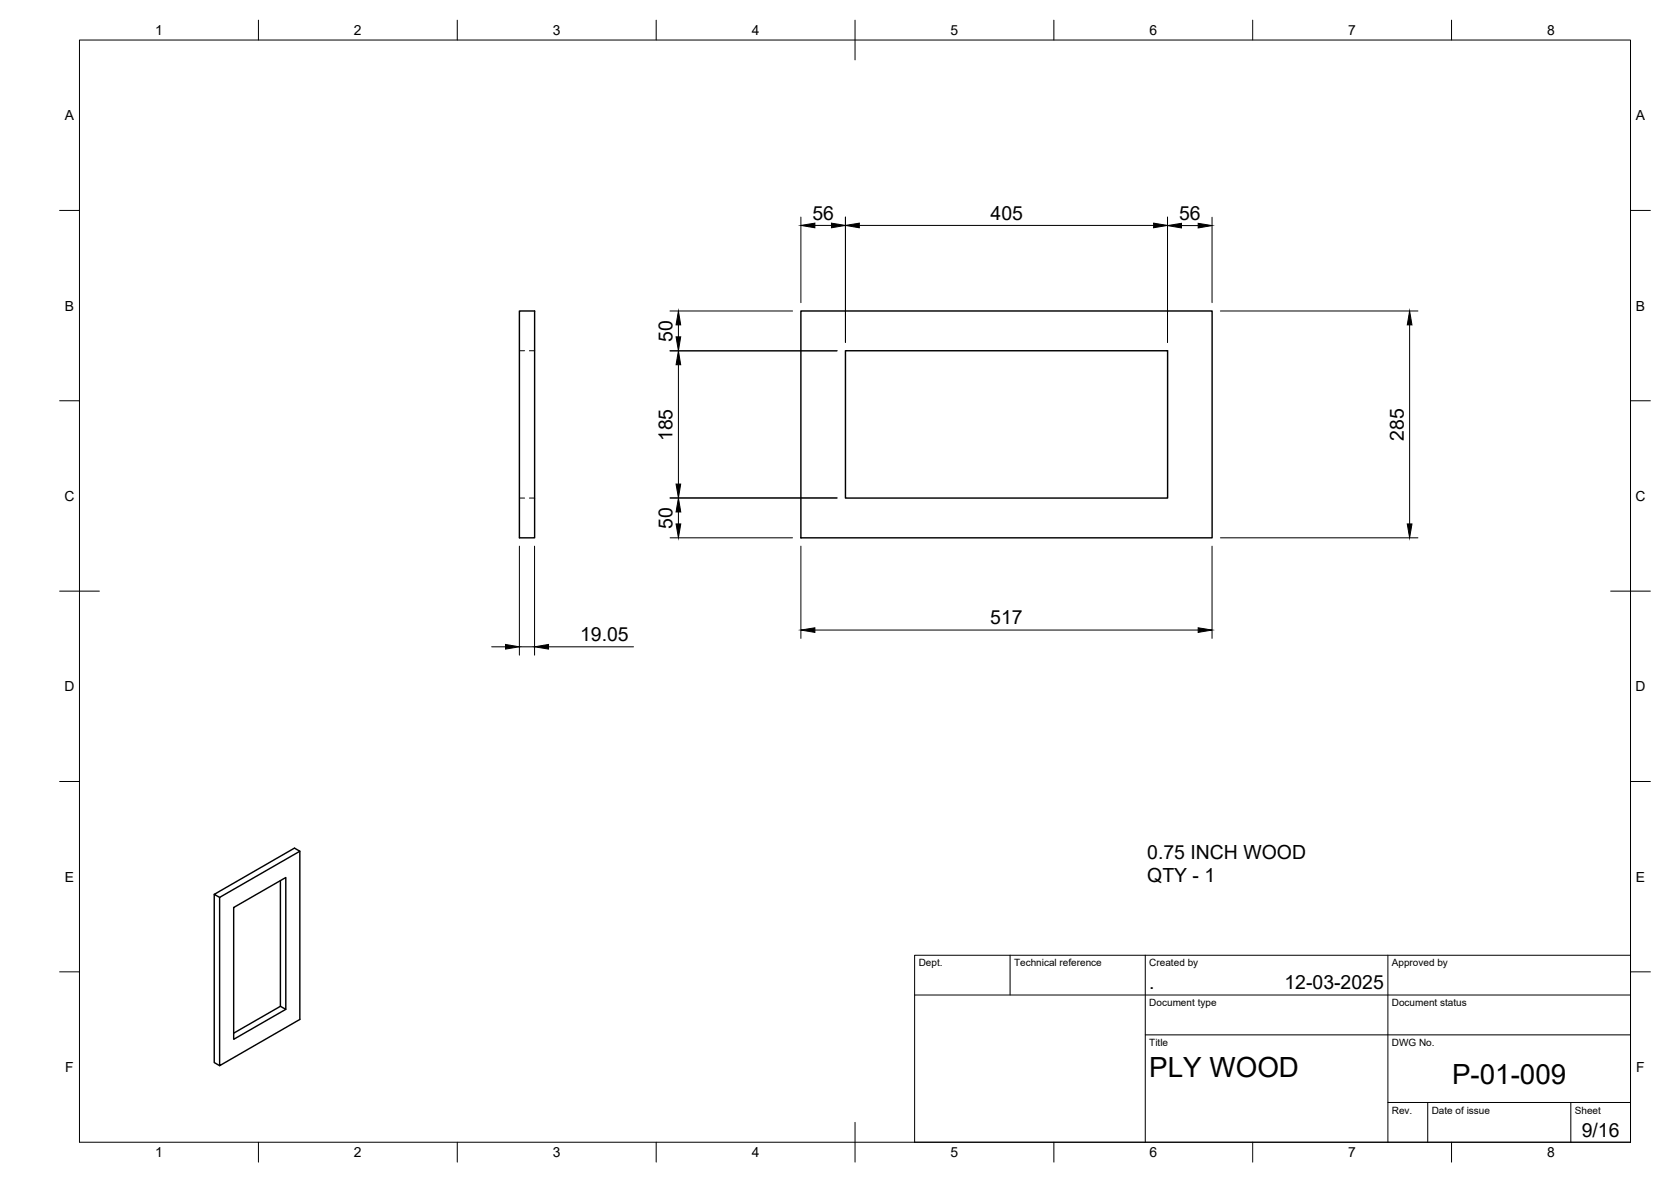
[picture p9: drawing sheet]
<svg xmlns="http://www.w3.org/2000/svg" width="420mm" height="297mm" viewBox="0 0 420 297" stroke-linecap="round" stroke-linejoin="round" font-family="sans-serif">
<!-- layer: Visible -->
<path d="M130.6 78.2h3.8v57h-3.8zM201.4 78.2h103.4v57h-103.4zM212.6 88.1h81v37.1h-81zM75.4 213.9l-20.2 11.6v42.3l20.2-11.6v-42.3l-1.4-.8-20.1 11.7 1.3 .7M53.9 224.8v42.2l1.3 .8M58.8 228.1l13.1-7.6v33.1l-13.1 7.6zM70.5 221.3v31.6l1.4 .7M70.5 252.9l-11.7 6.7" fill="none" stroke="#000" stroke-width=".36"/>
<!-- layer: Hidden -->
<path d="M130.6 88.1h1.3M133.1 88.1h1.3M130.6 125.2h1.3M133.1 125.2h1.3" fill="none" stroke="#000" stroke-width=".25"/>
<!-- layer: BORDER -->
<g fill="none" stroke="#000" stroke-width=".25">
<path d="M20 10.1h390v276.9h-390zM65 5.1v5M115 5.1v5M165 5.1v5M215 5.1v10M265 5.1v5M315 5.1v5M365 5.1v5M15 52.9h5M410 52.9h5M15 100.7h5M410 100.7h5"/>
<path d="M15 148.6h10M405 148.6h10M15 196.4h5M410 196.4h5M15 244.2h5M410 244.2h5M65 287v5M115 287v5M165 287v5M215 282.1v9.9M265 287v5M315 287v5"/>
<path d="M365 287v5"/>
</g>
<!-- layer: TITLEBLOCK -->
<path d="M230 240.1h180v46.9h-180zM230 250h180M254 240.1v9.9M288 240.1v46.9M349 240.1v46.9M288 260.1h122M349 277.1h61M359 277.1v9.9M395 277.1v9.9" fill="none" stroke="#000" stroke-width=".25"/>
<!-- layer: FD_Dimensions -->
<g fill="none" stroke="#000" stroke-width=".25">
<path d="M201.4 54.6v21.5M204.9 56.6h4.2M212.6 54.6v31.4M216.1 56.6h74M293.6 54.6v31.4M297.1 56.7h4.2M304.8 54.6v21.5M168.5 78.2h30.8M306.9 78.2h49.6M168.5 88.2h42M170.6 81.6v3.1M170.6 91.7v30"/>
<path d="M354.4 81.6v50.1M130.6 137.3v27.3M134.4 137.3v27.3M168.5 125.1h42M168.5 135.2h30.8M170.6 128.7v3M201.4 137.3v23.1M304.8 137.3v23.1M306.9 135.2h49.6M204.9 158.3h96.4M123.6 162.5h3.5M130.6 162.5h3.8"/>
<path d="M137.9 162.5h21.4"/>
</g>
<g fill="#000" stroke="#000" stroke-width=".25">
<path d="M201.4 56.6l3.5-.5v1.1zM209.1 56.1l3.5 .5-3.5 .6zM212.6 56.6l3.5-.5v1.1zM290.1 56.1l3.5 .5-3.5 .6zM293.6 56.7l3.5-.6v1.2zM301.3 56.1l3.5 .6-3.5 .6zM170.6 88.2l.6 3.5h-1.2zM170 84.7h1.2l-.6 3.5zM170.6 78.2l.6 3.4h-1.2zM354.4 78.2l.6 3.4h-1.2zM170 121.7h1.2l-.6 3.4zM170.6 125.1l.6 3.6h-1.2z"/>
<path d="M170 131.7h1.2l-.6 3.5zM353.8 131.7h1.2l-.6 3.5zM201.4 158.3l3.5-.5v1.1zM301.3 157.8l3.5 .5-3.5 .6zM127.1 162l3.5 .5-3.5 .6zM134.4 162.5l3.5-.5v1.1z"/>
</g>
<g font-size="7">
<text x="289" y="270.6">PLY WOOD</text>
<text x="365.1" y="272.3">P-01-009</text>
</g>
<g font-size="4.9">
<text x="204.3" y="55.2">56</text>
<text x="249.1" y="55.2">405</text>
<text x="296.5" y="55.2">56</text>
<text x="169.1" y="85.9" transform="rotate(-90 169.1 85.9)">50</text>
<text x="169.1" y="110.9" transform="rotate(-90 169.1 110.9)">185</text>
<text x="353" y="110.7" transform="rotate(-90 353 110.7)">285</text>
<text x="169.1" y="132.8" transform="rotate(-90 169.1 132.8)">50</text>
<text x="145.9" y="161.1">19.05</text>
<text x="249" y="156.9">517</text>
<text x="288.5" y="215.8">0.75 INCH WOOD</text>
<text x="288.5" y="221.7">QTY - 1</text>
<text x="289" y="248.5">.</text>
<text x="323" y="248.5">12-03-2025</text>
<text x="397.7" y="285.7">9/16</text>
</g>
<g font-size="3.5">
<text x="39" y="8.8">1</text>
<text x="89" y="8.8">2</text>
<text x="139" y="8.8">3</text>
<text x="189" y="8.8">4</text>
<text x="239" y="8.8">5</text>
<text x="289" y="8.8">6</text>
<text x="339" y="8.8">7</text>
<text x="389" y="8.8">8</text>
<text x="16.3" y="30.2">A</text>
<text x="411.3" y="30.2">A</text>
<text x="16.3" y="78">B</text>
<text x="411.3" y="78">B</text>
<text x="16.2" y="125.9">C</text>
<text x="411.2" y="125.9">C</text>
<text x="16.2" y="173.7">D</text>
<text x="411.2" y="173.7">D</text>
<text x="16.3" y="221.6">E</text>
<text x="411.3" y="221.6">E</text>
<text x="16.4" y="269.4">F</text>
<text x="411.4" y="269.4">F</text>
<text x="39" y="290.8">1</text>
<text x="89" y="290.8">2</text>
<text x="139" y="290.8">3</text>
<text x="189" y="290.8">4</text>
<text x="239" y="290.8">5</text>
<text x="289" y="290.8">6</text>
<text x="339" y="290.8">7</text>
<text x="389" y="290.8">8</text>
</g>
<g font-size="2.5">
<text x="231" y="242.9">Dept.</text>
<text x="255" y="242.9">Technical reference</text>
<text x="289" y="242.9">Created by</text>
<text x="350" y="242.9">Approved by</text>
<text x="289" y="252.8">Document type</text>
<text x="350" y="252.8">Document status</text>
<text x="289" y="262.9">Title</text>
<text x="350" y="262.9">DWG No.</text>
<text x="350" y="279.9">Rev.</text>
<text x="360" y="279.9">Date of issue</text>
<text x="396" y="279.9">Sheet</text>
</g>
</svg>
